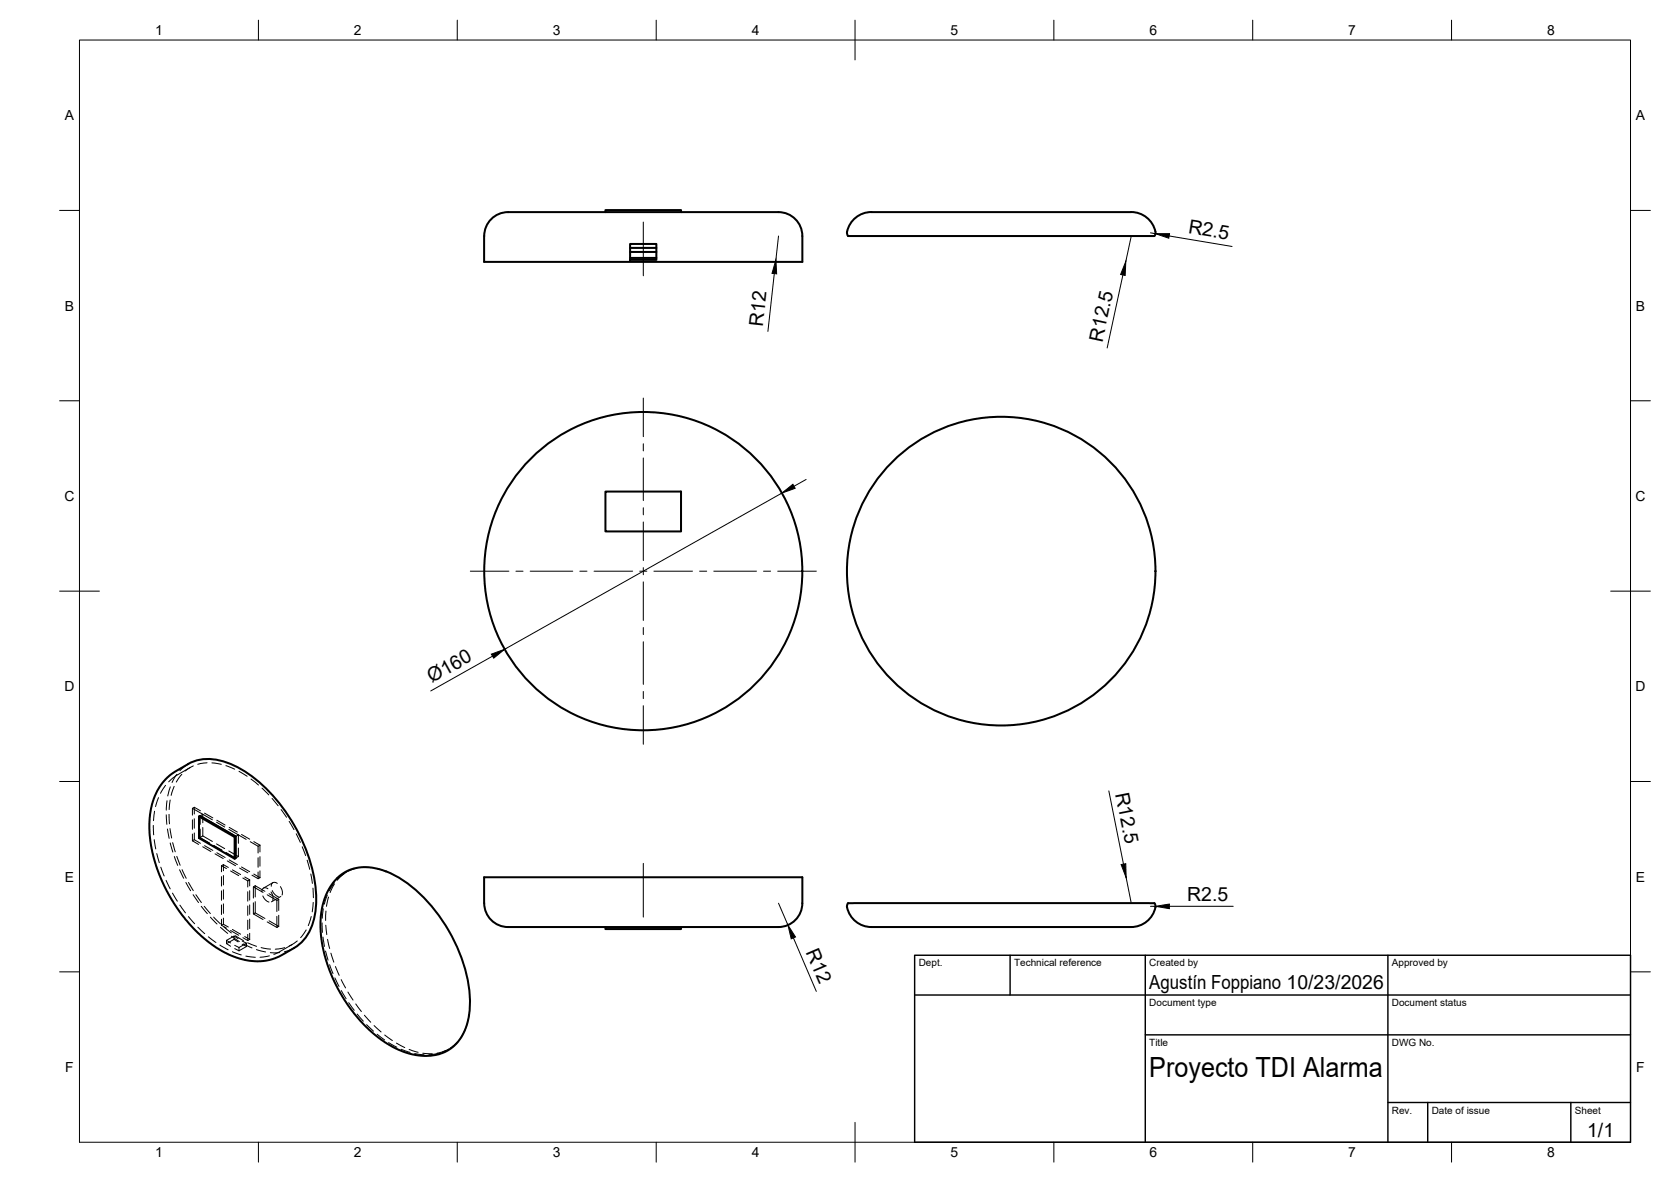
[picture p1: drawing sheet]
<svg xmlns="http://www.w3.org/2000/svg" width="420mm" height="297mm" viewBox="0 0 420 297" stroke-linecap="round" stroke-linejoin="round" font-family="sans-serif">
<!-- layer: Visible -->
<g fill="none" stroke="#000" stroke-width=".51">
<path d="M121.7 59.3v6.5h80v-6.5M121.8 59.3a6.3 6.3 0 0 1 7.4-6h58.8a53.2 53.2 0 0 1 9.6 .3 6 6 0 0 1 4.1 5.7M152.2 53.3v-.5h19v.5M213.2 59.3h77M219.1 53.3h63.8a6.4 6.4 0 0 1 7.6 5.5l-.2 .5M219.1 53.3a6 6 0 0 0-6.1 5.5l.2 .5M158.4 61.3h6.6v4h-6.6zM158.4 63.3h6.6M158.4 62.3h6.6M158.4 64.8h6.6M152.2 123.5h19v10h-19zM47.3 192l-4.1 2.4-2.3 2.2-1.3 2.1-.7 1.4-.7 2.1-.5 2.5-.2 2.4 .2 3 .8 5 1.6 4.8 2.7 5.5 3 4.6 4 4.4 4.4 3.6 4 2.2 1.9 .7 2.7 .6h3.5l2.9-.7 4.8-2.6"/>
<path d="M47.3 192a12.1 12.1 0 0 1 11.1 .2 37.4 37.4 0 0 1 16.7 17.2 34 34 0 0 1 4 20.7 11.6 11.6 0 0 1-5.1 8.1M50 205.2l9 5.1 .2-.1v5.5M50.3 205l8.9 5.2M59 210.3v5.5M59.2 210.2l-8.9-5.2-.3 .2v5.4l9 5.2 .2-.1M59.2 210.2v5.5M121.7 220.5h80v6.5a6.3 6.3 0 0 1-7.4 6h-58.9a52.7 52.7 0 0 1-9.5-.3 6.1 6.1 0 0 1-4.2-5.7zM152.2 233v.5h19v-.5M213.2 227h77M213.2 226.9l-.1 .3a4.9 4.9 0 0 0 2.8 4.9 6.2 6.2 0 0 0 3.2 .9M290.3 226.9l.1 .3a4.9 4.9 0 0 1-2.7 4.9 11.6 11.6 0 0 1-6 .9h-62.6M117.9 255.1a33.9 33.9 0 0 0-5-21.2 33.5 33.5 0 0 0-16.1-15l-1.9-.6-2.8-.4-2.2 .2-2.4 .7-2 1.2-1.4 1.5-1.2 1.6-1.3 2.8-.7 2.6-.3 2.7v2.9l.4 3.1 .7 3 1.1 3.5 1.3 3.1 1.5 2.9 2.1 3.1 1.6 2.2 2.2 2.5 2.8 2.6 2.6 1.9 2.6 1.5 2.6 1 2.6 .7 2 .2 2.6-.2 2.5-.8 1.7-1 1.4-1.3 1.4-2 1-2.3 .6-2.7"/>
<circle cx="161.7" cy="143.5" r="40"/>
<circle cx="251.7" cy="143.5" r="38.8"/>
</g>
<!-- layer: Hidden -->
<g fill="none" stroke="#000" stroke-width=".25">
<path d="M41.6 197.4l-1.3 2M42.8 197.7l-.6 2.3M43.8 197.6l-.8 2.3M44.5 194.6l-1.2 2M45.7 194.6l-1.4 1.9M47.3 192l-2.1 1.7M47.8 192.9l-3.8 2.2-1.6 1.4M48.6 192.5l-2 1.2M52.1 191.7l-2.4 .4M53.3 191.7l2.3 .4M56.8 192.4l2.2 .9M60.1 193.8l2 1.3"/>
<path d="M63.1 195.8l1.9 1.5M65.9 198.1l1.7 1.7M38.5 207.4l.2 2.4M38.8 211l.4 2.3M38.9 203.9l-.3 2.3M39.4 214.5l.6 2.3M39.9 200.5l-.8 2.2M40.4 217.9l.9 2.2M41.8 204.8l.2 2.3M42 201.2l-.2 2.4M42.1 208.3l.4 2.4M42.5 204.6l.1 2.4"/>
<path d="M42.7 208.2l.5 2.4M42.8 201l-.3 2.4M42.8 211.8l.7 2.3M43.4 211.8l.7 2.3M43.8 215.3l.9 2.2M44.4 215.2l.9 2.3M45.1 218.6l1.1 2.1M45.8 218.6l1 2.1M48.4 203.1l.5-.2 1.5 .9M48.4 203.1l5 2.9M48.4 211.3l1.5 .9M48.4 203.1v1.7"/>
<path d="M48.4 206v2.4M48.4 209.6v1.7M48.9 211l1.5 .9M48.9 211l-.5 .3M48.9 202.9v1.7M48.9 205.7v2.4M48.9 209.3v1.7M50.3 210.5l2.4 1.4M50.3 208.4v2.1M50.3 210.5l-.3 .1M51 212.8l2 1.2M51 206.8v-2.2l-.7 .4v2.2"/>
<path d="M51 210.1l2.4 1.4M51 210.1l-.7 .4M51 207.9v2.2M51.4 204.4l2.1 1.1M51.4 212.5l2.1 1.2M53.7 212.5l2.1 1.2M54.1 214.6l2 1.2M54.4 212.1l2.1 1.2M54.4 206.6l2.1 1.2M54.5 206.1l2.1 1.2M54.5 214.3l2.1 1.2M55.7 217.6v1.5"/>
<path d="M55.7 217.6l1.2 .7M56.2 217.3v1.5M56.2 217.3l-.5 .3M56.2 217.3l1.2 .7M57.1 216.4l2.1 1.2M57.5 208.4l2.4 1.4-.7 .4M57.5 213.9l2.4 1.4M57.6 207.9l2.1 1.2M57.6 216.1l2.1 1.2M58 218.9l2 1.2M58.4 218.6l2.1 1.2M59.9 213.1v2.2l-.7 .4-2.4-1.4"/>
<path d="M60.2 218.2l2.1 1.1M60.7 209.7l2.1 1.2M60.7 217.9l2.1 1.2M61.9 210.9l-2-1.1v2.1M62.9 211.5l2 1.2M63.4 219.9l1.5 .9M63.8 211.5l1.6 .9M63.8 219.7l1.6 .9M64.9 212.7v1.7M64.9 215.5v2.4M64.9 219.1v1.7M65.4 212.4l-.5 .3"/>
<path d="M65.4 212.4v1.7M65.4 215.3v2.4M65.4 218.8v1.8M68.4 200.6l1.5 1.9M70.7 203.4l1.4 2M72.7 206.4l1.2 2.1M74.5 209.5l1 2.2M76 212.8l.9 2.2M77.2 216.2l.7 2.3M78.1 219.6l.4 2.4M86.5 219.6l-1.7 1.6M87.2 219.1l-2.3 1.9"/>
<path d="M89.7 218.2l-2.2 .8M90.9 218h2.4M94.5 218.2l2.6 .8M41.8 221.2l1 2.2M43.4 224.4l1.2 2.1M45.2 227.5l1.4 1.9M46.7 221.8l1.2 2M47.4 230.3l1.5 1.8M47.4 221.8l1.2 2M48.6 224.8l1.3 2M49.3 224.8l1.3 2M49.7 233l1.8 1.6"/>
<path d="M50.6 227.8l1.5 1.8M51.4 227.8l1.5 1.8M52.4 235.4l1.9 1.4M52.9 230.5l1.7 1.7M53.7 230.5l1.7 1.7M55.3 237.5l2.1 1.2M55.4 233l1.9 1.6M55.7 232.5l1.2 .7M55.7 220.3v2.4M55.7 223.9v2.3M55.7 227.4v2.4M55.7 231v1.5"/>
<path d="M56.2 232.3l1.2 .7M56.2 232.3l-.5 .2M56.2 220v2.4M56.2 223.6v2.4M56.2 227.1v2.4M56.2 230.7v1.6M56.3 232.9l1.9 1.5M57 236.3l1 .7M57 237.1l1 .7M57 236.3v.8M58 233.8l2 1.2M58.2 235.3l2 1.3"/>
<path d="M58.4 239.2l2.3 .8M58.4 233.6l2.1 1.2M58.9 235.2l-1.9 1.1M58.9 236.1l1 .6M59 237.6l1.1 .5M59 238.4l1.1 .5M59.2 235.1l2 1.3M59.9 235.9l-1-.7v.9l-1.9 1M60.1 238.1l1.9-1.1v.9l-1.9 1M60.1 238.1v.8M60.9 236.5l1.1 .5M60.9 237.3l1.1 .6"/>
<path d="M61.1 235.6l1.2 .8M61.1 220.6l1.2 .8M61.2 237.2l2.2 1M61.5 235.4l1.3 .7M61.5 220.4l1.3 .7M62.3 236.9l2.2 .9M62.3 221.4l.5-.3v1.5M62.3 221.4v1.5M62.3 224.1v2.4M62.3 227.7v2.3M62.3 231.2v2.4M62.3 234.8v1.6"/>
<path d="M62.8 223.8v2.4M62.8 227.4v2.4M62.8 231v2.3M62.8 234.5v1.6M62.8 236.1l-.5 .3M63.7 222.9l2.4 1.4M63.7 226.9v2.8M64.2 222.6l-.5 .3v2.8M64.2 229.4l-.5 .3 2.4 1.4M64.2 222.6l2.4 1.4M64.2 222.6v2.8M64.2 226.6v2.8"/>
<path d="M64.2 229.4l2.4 1.4M64.5 238.6l2.3 .6M65.4 220.6l-.5 .2M65.7 238.1l2.3 .4M66.1 225.2l.6 .9 .9 .6M67.2 224.9l2.4 1.4M67.2 231.7l2.4 1.4M67.4 223.4a.89 .89 0 0 0-1.1-.3 .89 .89 0 0 0-.5 1M67.6 224.6l2.5 1.4M67.6 231.4l2.5 1.4M68.1 224.2a2.49 2.49 0 0 1 .5 2.1M68.5 223.8l.8 1.1 .7 .4"/>
<path d="M68.6 221.8l-2.3 1.4M69.6 230.3v2.8l.5-.3M69.6 226.3v2.8M69.7 222a.88 .88 0 0 0-1-.2 .88 .88 0 0 0-.5 .9M70.1 226l-.5 .3M70.1 226v2.8M70.1 230v2.8M70.3 239.4h-2.3M70.5 222.8a2.36 2.36 0 0 1 .4 2.1M70.6 225.3l-2.4 1.3M71.6 238.2l-2.4 .3M73.5 237.3l-4.6 2.5"/>
<path d="M74 238.2l-2.5 1M74.7 236.5l-2 1.2M77 233.7l-1.4 1.9M78.3 230.3l-.8 2.3M78.7 223.2l.1 2.4M78.8 226.8l-.3 2.4M81 231.9l.1 2.4M81.2 235.5l.4 2.3M81.3 228.4l-.3 2.3M81.9 239l.6 2.3M81.9 232.5l.3 2.4M82 228.9l-.1 2.4"/>
<path d="M82.3 224.9l-.7 2.3M82.4 236.1l.5 2.3M82.6 225.4l-.5 2.4M83.2 239.5l.7 2.3M84.1 222.2l-1.1 2.1M84.1 221.9l-1.3 2M61.8 240.3l2.4 .3M67.7 240.2l-2.3 .4M82.9 242.4l.8 2.3M84.2 245.8l1 2.1M84.3 242.9l1 2.2M85.8 246.2l1.1 2.1"/>
<path d="M85.8 248.9l1.2 2.1M87.5 249.3l1.3 2M87.7 252l1.4 1.9M89.5 252.3l1.4 1.9M89.8 254.8l1.6 1.8M91.6 255.1l1.6 1.8M92.2 257.5l1.7 1.7M94.1 257.7l1.7 1.6M94.8 259.9l1.9 1.5M116.9 258.9l-1.2 2M117.9 255.1l-.6 2.7M96.7 260.1l2 1.4"/>
<path d="M97.7 262l2.1 1.2M99.7 262.1l2.1 1.2M100.9 263.7l2.2 .8M102.9 263.7l2.2 .7M104.3 264.8l2.3 .3M106.3 264.7l2.4 .1M110.2 264.7l-2.4 .4M112.1 264l-2.2 .7M112.9 263.6l-1.6 .7M115 261.9l-1.8 1.5"/>
</g>
<!-- layer: BORDER -->
<g fill="none" stroke="#000" stroke-width=".25">
<path d="M20 10.1h390v276.9h-390zM65 5.1v5M115 5.1v5M165 5.1v5M215 5.1v10M265 5.1v5M315 5.1v5M365 5.1v5M15 52.9h5M410 52.9h5M15 100.7h5M410 100.7h5"/>
<path d="M15 148.6h10M405 148.6h10M15 196.4h5M410 196.4h5M15 244.2h5M410 244.2h5M65 287v5M115 287v5M165 287v5M215 282.1v9.9M265 287v5M315 287v5"/>
<path d="M365 287v5"/>
</g>
<!-- layer: TITLEBLOCK -->
<path d="M230 240.1h180v46.9h-180zM230 250h180M254 240.1v9.9M288 240.1v46.9M349 240.1v46.9M288 260.1h122M349 277.1h61M359 277.1v9.9M395 277.1v9.9" fill="none" stroke="#000" stroke-width=".36"/>
<!-- layer: Smart Centers -->
<g fill="none" stroke="#000" stroke-width=".25">
<path d="M161.8 55.8v13.5M161.8 100v9.7M161.8 111.5v1.8M161.8 115.1v10.7M161.8 127.6v1.8M161.8 131.2v9.7M118.3 143.5h9.7M129.7 143.5h1.8M133.3 143.5h10.7M145.8 143.5h1.8M149.4 143.5h9.7M160.8 143.5h1.8"/>
<path d="M161.8 142.6v1.8M161.8 146.2v9.7M161.8 157.7v1.8M164.4 143.5h9.7M175.9 143.5h1.8M179.5 143.5h10.7M192 143.5h1.8M195.6 143.5h9.7M161.8 161.3v10.7M161.8 173.8v1.8M161.8 177.3v9.7M161.8 217v13.5"/>
</g>
<!-- layer: FD_Dimensions -->
<g fill="none" stroke="#000" stroke-width=".25">
<path d="M195.7 59.3l-.6 6M284.4 59.6l-1.3 6.1M289.3 58.5l1.2 .2M294 59.3l15.8 2.6M194.7 68.8l-1.6 14.5M282.3 69.1l-3.9 18.3M196.6 123.9l-69.7 39.3M202.7 120.5l-3.1 1.7M123.8 164.9l-15.5 8.7M278.8 198.8l3.7 18.4M195.7 227l2.4 5.5M199.5 235.7l5.8 13.4"/>
<path d="M283.2 220.6l1.2 6.1M289.3 227.8h1.2M294 227.8h16.1"/>
</g>
<path d="M290.5 58.7h3.6l-.2 1.2zM195.1 65.3l.2 3.5-1.2-.1zM283.1 65.7l-.2 3.5-1.1-.2zM196.6 123.9l2.8-2.2 .5 1zM123.5 164.4l3.4-1.2-2.8 2.2zM281.9 217.3l1.2-.2 .1 3.5zM198.1 232.5l1.9 3-1.1 .4zM290.5 227.8l3.5-.6v1.2z" fill="#000" stroke="#000" stroke-width=".25"/>
<text font-size="7" x="289" y="270.6">Proyecto TDI Alarma</text>
<g font-size="4.9">
<text x="298.7" y="58.6" transform="rotate(9 298.7 58.6)">R2.5</text>
<text x="191.8" y="82.1" transform="rotate(-84 191.8 82.1)">R12</text>
<text x="277.2" y="86.1" transform="rotate(-78 277.2 86.1)">R12.5</text>
<text x="108.6" y="171.7" transform="rotate(-29 108.6 171.7)">Ø160</text>
<text x="280.4" y="199.5" transform="rotate(79 280.4 199.5)">R12.5</text>
<text x="298.5" y="226.3">R2.5</text>
<text x="202.5" y="239.3" transform="rotate(67 202.5 239.3)">R12</text>
<text x="289" y="248.5">Agustín Foppiano 10/23/2026</text>
<text x="399.1" y="285.7">1/1</text>
</g>
<g font-size="3.5">
<text x="39" y="8.8">1</text>
<text x="89" y="8.8">2</text>
<text x="139" y="8.8">3</text>
<text x="189" y="8.8">4</text>
<text x="239" y="8.8">5</text>
<text x="289" y="8.8">6</text>
<text x="339" y="8.8">7</text>
<text x="389" y="8.8">8</text>
<text x="16.3" y="30.2">A</text>
<text x="411.3" y="30.2">A</text>
<text x="16.3" y="78">B</text>
<text x="411.3" y="78">B</text>
<text x="16.2" y="125.9">C</text>
<text x="411.2" y="125.9">C</text>
<text x="16.2" y="173.7">D</text>
<text x="411.2" y="173.7">D</text>
<text x="16.3" y="221.6">E</text>
<text x="411.3" y="221.6">E</text>
<text x="16.4" y="269.4">F</text>
<text x="411.4" y="269.4">F</text>
<text x="39" y="290.8">1</text>
<text x="89" y="290.8">2</text>
<text x="139" y="290.8">3</text>
<text x="189" y="290.8">4</text>
<text x="239" y="290.8">5</text>
<text x="289" y="290.8">6</text>
<text x="339" y="290.8">7</text>
<text x="389" y="290.8">8</text>
</g>
<g font-size="2.5">
<text x="231" y="242.9">Dept.</text>
<text x="255" y="242.9">Technical reference</text>
<text x="289" y="242.9">Created by</text>
<text x="350" y="242.9">Approved by</text>
<text x="289" y="252.8">Document type</text>
<text x="350" y="252.8">Document status</text>
<text x="289" y="262.9">Title</text>
<text x="350" y="262.9">DWG No.</text>
<text x="350" y="279.9">Rev.</text>
<text x="360" y="279.9">Date of issue</text>
<text x="396" y="279.9">Sheet</text>
</g>
</svg>
